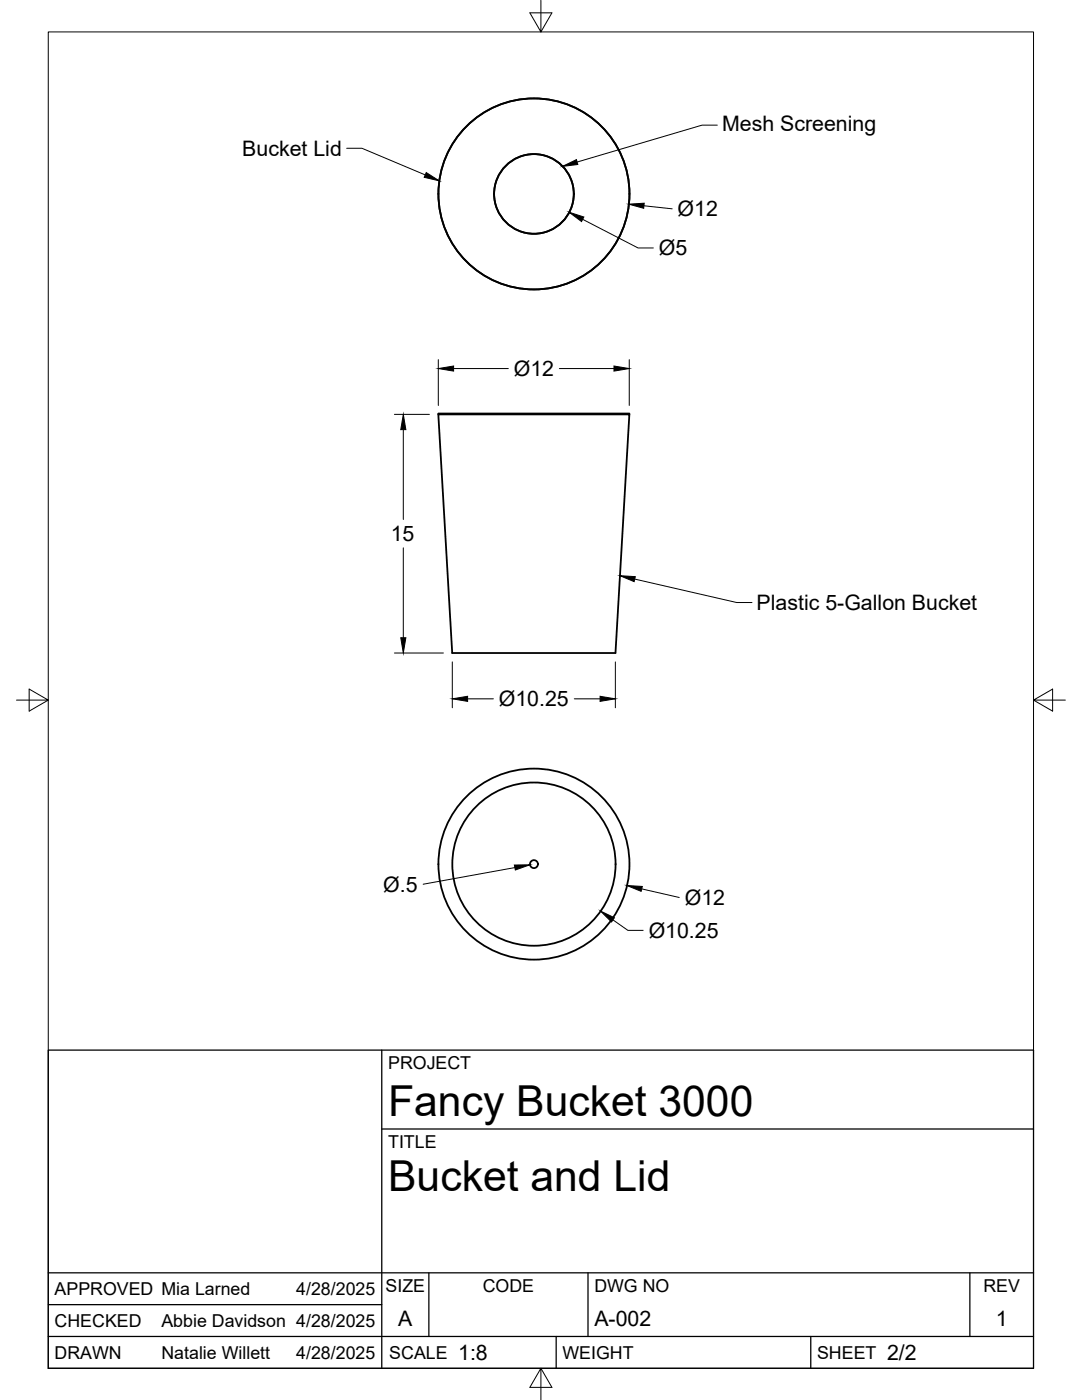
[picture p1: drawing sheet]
<svg xmlns="http://www.w3.org/2000/svg" width="216mm" height="279mm" viewBox="0 0 216 279" stroke-linecap="round" stroke-linejoin="round" font-family="sans-serif">
<!-- layer: Visible -->
<g fill="none" stroke="#000" stroke-width=".36">
<path d="M87.5 82.7h38.1l-2.8 47.6h-32.6zM87.5 82.7v-.2h38.1v.2"/>
<circle cx="106.5" cy="38.7" r="19.1"/>
<circle cx="106.5" cy="38.7" r="7.9"/>
<circle cx="106.5" cy="172.5" r="16.3"/>
<circle cx="106.5" cy="172.5" r=".79"/>
<circle cx="106.5" cy="172.5" r="19.1"/>
</g>
<!-- layer: Border -->
<path d="M9.6 6.4h196.6v266.7h-196.6zM107.9 0v6.4l-2.2-3.8h4.4l-2.2 3.8M3.3 139.7h6.3l-3.8-2.2v4.4l3.8-2.2M206.2 139.7l3.8 2.2v-4.4l-3.8 2.2h6.4M107.9 273.1l2.2 3.8h-4.4l2.2-3.8v6.3" fill="none" stroke="#000" stroke-width=".2"/>
<!-- layer: Titleblock -->
<path d="M9.6 209.6h196.6v63.5h-196.6zM76.2 209.6v63.5M76.2 225.3h130M9.6 254h196.6M85.6 254v12.7M117.3 254v12.7M193.5 254v12.7M9.6 266.7h196.6M9.6 260.4h66.6M111 266.7v6.4M161.8 266.7v6.4" fill="none" stroke="#000" stroke-width=".25"/>
<!-- layer: FD_Dimensions -->
<g fill="none" stroke="#000" stroke-width=".2">
<path d="M116.3 43.8l11 5.7h3.1M128.5 41.1l5.6 .6M87.5 71.8v9.1M90.5 73.6h10.9M111.6 73.6h10.9M125.6 71.8v9.1M78.7 82.7h7M80.5 85.7v18M80.5 109.3v18M78.7 130.3h9.8M90.3 132.1v9.1M93.3 139.5h5.1"/>
<path d="M114.6 139.5h5.1M122.8 132.1v9.1M102.7 173.1l-18.3 3.4M128.1 177.4l7.4 1.7M122.3 183.6l3 2.1h3"/>
</g>
<path d="M113.6 42.4l2.9 .9-.5 .9zM125.5 40.7l3-.1-.1 1zM87.5 73.6l3-.6v1.1zM122.5 73l3.1 .6-3.1 .5zM80.5 82.7l.5 3h-1zM80 127.3h1l-.5 3zM90.3 139.5l3-.5v1zM119.7 139l3.1 .5-3.1 .5zM102.6 172.6h3.1l-2.9 1zM125.1 176.7l3.1 .2-.3 1zM119.8 181.8l2.8 1.4-.6 .8z" fill="#000" stroke="#000" stroke-width=".2"/>
<!-- layer: Leaders -->
<path d="M85 34.4l2.7 1.7-3.1-.7zM112.2 33.2l2.8-1.3 .3 .9zM123.7 114.9l3.1 .2-.3 1z" fill="#000" stroke="#000" stroke-width=".2"/>
<path d="M69.2 29.6h3l12.6 5.3M143.1 25h-3l-25 7.3M126.7 115.6l20.3 4.6h3.1" fill="none" stroke="#000" stroke-width=".2"/>
<g font-size="8.5">
<text x="77.4" y="222.8">Fancy Bucket 3000</text>
<text x="77.4" y="237.8">Bucket and Lid</text>
</g>
<g font-size="4.3">
<text x="144.1" y="26.1">Mesh Screening</text>
<text x="48.3" y="31.1">Bucket Lid</text>
<text x="135.2" y="43.1">Ø12</text>
<text x="131.5" y="50.9">Ø5</text>
<text x="102.5" y="75">Ø12</text>
<text x="78" y="108">15</text>
<text x="151" y="121.8">Plastic 5-Gallon Bucket</text>
<text x="99.5" y="140.9">Ø10.25</text>
<text x="76.5" y="177.9">Ø.5</text>
<text x="136.6" y="180.6">Ø12</text>
<text x="129.4" y="187.1">Ø10.25</text>
<text x="79.5" y="264.5">A</text>
<text x="118.6" y="264.5">A-002</text>
<text x="198.7" y="264.5">1</text>
<text x="91.4" y="271.4">1:8</text>
<text x="177" y="271.4">2/2</text>
</g>
<g font-size="3.5">
<text x="77.4" y="213.4">PROJECT</text>
<text x="77.4" y="229.1">TITLE</text>
<text x="76.9" y="257.8">SIZE</text>
<text x="96.3" y="257.8">CODE</text>
<text x="118.6" y="257.8">DWG NO</text>
<text x="196.2" y="257.8">REV</text>
<text x="10.9" y="258.5">APPROVED Mia Larned</text>
<text x="59.1" y="258.5">4/28/2025</text>
<text x="10.9" y="264.8">CHECKED</text>
<text x="32.2" y="264.8">Abbie Davidson 4/28/2025</text>
<text x="10.9" y="271.2">DRAWN</text>
<text x="32.2" y="271.2">Natalie Willett</text>
<text x="59.1" y="271.2">4/28/2025</text>
<text x="77.7" y="271.2">SCALE</text>
<text x="112.2" y="271.2">WEIGHT</text>
<text x="163" y="271.2">SHEET</text>
</g>
</svg>
